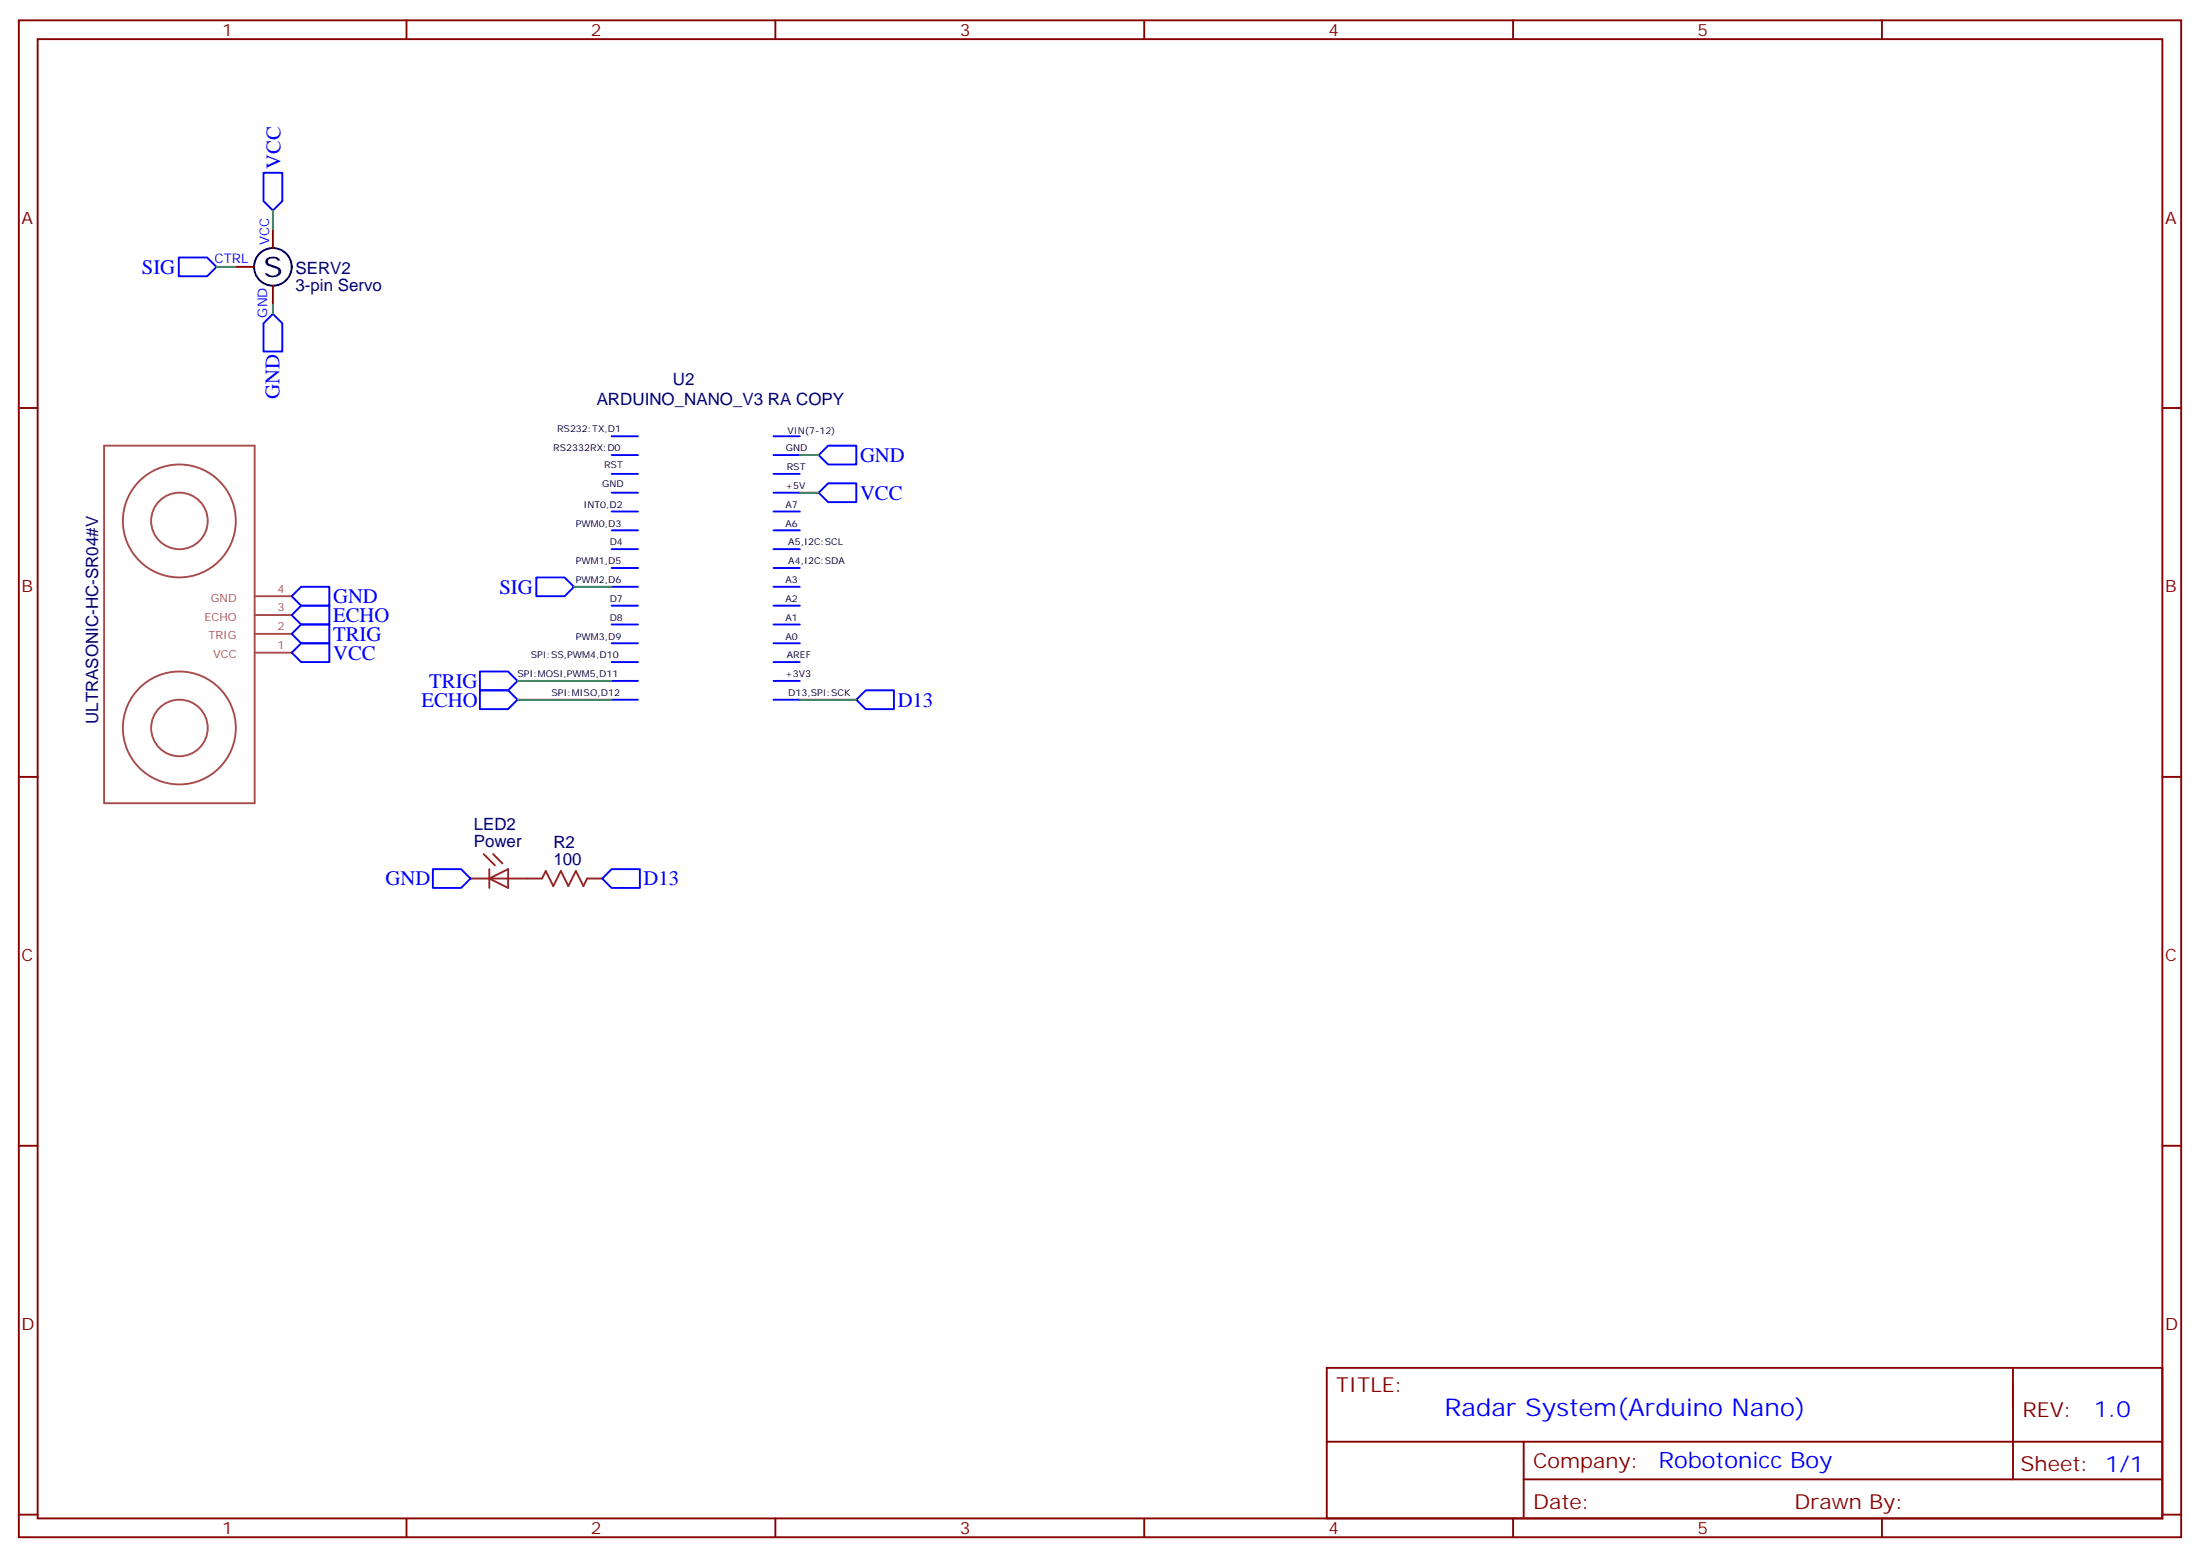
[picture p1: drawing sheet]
<svg xmlns="http://www.w3.org/2000/svg" width="412mm" height="292mm" viewBox="0 0 412 292" stroke-linecap="round" stroke-linejoin="round" font-family="sans-serif">
<g fill="none" stroke="#870000" stroke-width=".35">
<path d="M3.5 3.8h405.4v284.3h-405.4zM7.1 7.3h398.2v277.3h-398.2zM76.2 3.8v3.5M145.3 3.8v3.5M214.5 3.8v3.5M283.6 3.8v3.5M352.8 3.8v3.5M44.1 50h3.5M51.2 43v3.5M51.2 53.6v3.5M3.5 76.5h3.6M405.3 76.5h3.6"/>
<path d="M3.5 145.6h3.6M405.3 145.6h3.6M3.5 214.8h3.6M405.3 214.8h3.6M248.7 256.4h156.6v28.2h-156.6zM377.3 256.4v20.9M248.7 270.2h156.5M285.6 277.3h119.6M285.6 270.2v14.2M3.5 283.9h3.6M76.2 284.6v3.5M145.3 284.6v3.5"/>
<path d="M214.5 284.6v3.5M283.6 284.6v3.5M352.8 284.6v3.5M405.3 283.9h3.6"/>
</g>
<path d="M88.2 164.7h13.4l.7-1.4 1.4 2.8 1.4-2.8 1.4 2.8 1.4-2.8 1.5 2.8 .7-1.4h2.8M90.7 160.1l2.1 2.1M91.7 164.7l3.5-1.8v3.5zM91.7 162.9v3.5M92.4 160.1l1.8 1.8" fill="none" stroke="#8c2424" stroke-width=".35"/>
<path d="M19.5 83.5h28.2v67.1h-28.2zM33.6 87.1a10.6 10.6 0 0 0-9.4 15.4 10.6 10.6 0 0 0 18.1 1.2 10.6 10.6 0 0 0-7.2-16.5l-1.4-.1M33.6 92.3a5.3 5.3 0 0 0-4.7 7.7 5.3 5.3 0 0 0 9 .8 5.3 5.3 0 0 0-3.3-8.4l-.9-.1M47.7 118.8h7M47.7 115.3h7M47.7 111.8h7M33.6 125.9a10.6 10.6 0 0 0-9.4 15.4 10.6 10.6 0 0 0 18.1 1.3 10.6 10.6 0 0 0-7.2-16.6l-1.4-.1M33.6 131.2a5.3 5.3 0 0 0-4.7 7.6 5.3 5.3 0 0 0 9 .8 5.3 5.3 0 0 0-3.3-8.4h-.9M47.7 122.3h7" fill="none" stroke="#a64a4a" stroke-width=".35"/>
<circle cx="51.2" cy="50" r="3.5" fill="none" stroke="#000" stroke-width=".35"/>
<g fill="none" stroke="#00f" stroke-width=".35">
<path d="M49.4 32.4h3.5v5.3l-1.7 1.7-1.8-1.7zM33.5 48.3h5.3l1.8 1.7-1.8 1.8h-5.3zM51.2 58.8l1.7 1.8v5.3h-3.5v-5.3zM114.7 81.8h4.9M114.7 85.3h4.9M114.7 88.8h4.9M114.7 92.4h4.9M114.7 95.9h4.9M114.7 99.4h4.9M145 81.8h4.9M145 85.3h4.9M145 88.8h4.9"/>
<path d="M145 92.4h4.9M145 95.9h4.9M145 99.4h4.9M153.5 92.4l1.7-1.8h5.3v3.5h-5.3zM153.5 85.3l1.7-1.8h5.3v3.6h-5.3zM54.7 118.8l1.7-1.7h5.3v3.5h-5.3zM54.7 115.3l1.7-1.8h5.3v3.6h-5.3zM54.7 111.8l1.7-1.8h5.3v3.5h-5.3zM100.5 108.2h5.3l1.8 1.8-1.8 1.8h-5.3zM114.7 102.9h4.9M114.7 106.5h4.9M114.7 110h4.9"/>
<path d="M114.7 113.5h4.9M114.7 117.1h4.9M145 102.9h4.9M145 106.5h4.9M145 110h4.9M145 113.5h4.9M145 117.1h4.9M54.7 122.3l1.7-1.7h5.3v3.5h-5.3zM90 125.9h5.2l1.8 1.7-1.8 1.8h-5.2zM90 129.4h5.2l1.8 1.8-1.8 1.7h-5.2zM114.7 120.6h4.9M114.7 124.1h4.9"/>
<path d="M114.7 127.6h4.9M114.7 131.2h4.9M145 120.6h4.9M145 124.1h4.9M145 127.6h4.9M145 131.2h4.9M160.5 131.2l1.8-1.8h5.3v3.5h-5.3zM81.1 162.9h5.3l1.8 1.8-1.8 1.7h-5.3zM112.9 164.7l1.8-1.8h5.2v3.5h-5.2z"/>
</g>
<path d="M51.2 39.4v3.6M40.6 50h3.5M51.2 57.1v1.7M149.9 92.4h3.6M149.9 85.3h3.6M107.6 110h7.1M97 127.6h17.7M97 131.2h17.7M149.9 131.2h10.6" fill="none" stroke="#008700" stroke-width=".35"/>
<text font-size="5.3" x="49.4" y="52">S</text>
<text font-size="4.6" fill="#00f" x="270.8" y="265.4">Radar System(Arduino Nano)</text>
<g font-size="4.2" fill="#00f">
<text x="392.5" y="265.7">1.0</text>
<text x="310.9" y="275.2">Robotonicc Boy</text>
</g>
<g font-size="3.9" fill="#00f">
<text x="52.6" y="31.7" transform="rotate(-90 52.6 31.7)">VCC</text>
<text x="26.6" y="51.3">SIG</text>
<text x="52.4" y="74.8" transform="rotate(-90 52.4 74.8)">GND</text>
<text x="161.2" y="86.6">GND</text>
<text x="161.2" y="93.8">VCC</text>
<text x="62.4" y="113.1">GND</text>
<text x="93.6" y="111.3">SIG</text>
<text x="62.4" y="116.6">ECHO</text>
<text x="62.4" y="120.1">TRIG</text>
<text x="62.4" y="123.8">VCC</text>
<text x="80.5" y="128.9">TRIG</text>
<text x="79" y="132.4">ECHO</text>
<text x="168.3" y="132.4">D13</text>
<text x="72.3" y="165.9">GND</text>
<text x="120.6" y="165.9">D13</text>
</g>
<g font-size="3.9" fill="#800">
<text x="250.5" y="261">TITLE:</text>
<text x="379.1" y="265.7">REV:</text>
<text x="287.4" y="275.2">Company:</text>
<text x="378.7" y="275.8">Sheet: 1/1</text>
<text x="287.4" y="282.9">Date:</text>
<text x="336.4" y="282.9">Drawn By:</text>
</g>
<g font-size="3.2" fill="#800">
<text x="41.6" y="6.8">1</text>
<text x="110.8" y="6.8">2</text>
<text x="179.9" y="6.8">3</text>
<text x="249.1" y="6.8">4</text>
<text x="318.2" y="6.8">5</text>
<text x="4.1" y="41.9">A</text>
<text x="405.9" y="41.9">A</text>
<text x="4.1" y="111.1">B</text>
<text x="405.9" y="111.1">B</text>
<text x="4.1" y="180.2">C</text>
<text x="405.9" y="180.2">C</text>
<text x="4.1" y="249.3">D</text>
<text x="405.9" y="249.3">D</text>
<text x="41.6" y="287.6">1</text>
<text x="110.8" y="287.6">2</text>
<text x="179.9" y="287.6">3</text>
<text x="249.1" y="287.6">4</text>
<text x="318.2" y="287.6">5</text>
</g>
<g font-size="3.2" fill="#000080">
<text x="55.4" y="51.3">SERV2</text>
<text x="55.4" y="54.5">3-pin Servo</text>
<text x="111.9" y="75.8">ARDUINO_NANO_V3 RA COPY</text>
<text x="126.1" y="72.2">U2</text>
<text x="18.4" y="135.7" transform="rotate(-90 18.4 135.7)">ULTRASONIC-HC-SR04#V</text>
<text x="88.8" y="155.6">LED2</text>
<text x="88.8" y="158.8">Power</text>
<text x="103.7" y="159">R2</text>
<text x="103.7" y="162.2">100</text>
</g>
<g font-size="2.5" fill="#00f">
<text x="50.4" y="46" transform="rotate(-90 50.4 46)">VCC</text>
<text x="40.2" y="49.3">CTRL</text>
<text x="50.1" y="59.5" transform="rotate(-90 50.1 59.5)">GND</text>
</g>
<g font-size="2.1" fill="#a54b4b">
<text x="39.5" y="112.8">GND</text>
<text x="52" y="111.1">4</text>
<text x="38.3" y="116.3">ECHO</text>
<text x="39.1" y="119.9">TRIG</text>
<text x="52" y="118.1">2</text>
<text x="52" y="114.6">3</text>
<text x="40" y="123.4">VCC</text>
<text x="52" y="121.6">1</text>
</g>
<g font-size="1.8">
<text x="104.4" y="81.1">RS232:TX,D1</text>
<text x="147.6" y="81.4">VIN(7-12)</text>
<text x="103.7" y="84.6">RS2332RX:D0</text>
<text x="113.2" y="87.8">RST</text>
<text x="147.3" y="84.6">GND</text>
<text x="147.5" y="88.1">RST</text>
<text x="109.4" y="95.2">INT0,D2</text>
<text x="112.9" y="91.3">GND</text>
<text x="147.2" y="91.7">+5V</text>
<text x="147.3" y="95.2">A7</text>
<text x="107.9" y="98.7">PWM0,D3</text>
<text x="147.3" y="98.7">A6</text>
<text x="107.9" y="105.8">PWM1,D5</text>
<text x="114.3" y="102.2">D4</text>
<text x="147.8" y="105.8">A4,I2C:SDA</text>
<text x="147.8" y="102.2">A5,I2C:SCL</text>
<text x="107.9" y="109.3">PWM2,D6</text>
<text x="114.3" y="112.8">D7</text>
<text x="147.3" y="112.8">A2</text>
<text x="147.3" y="109.3">A3</text>
<text x="107.9" y="119.9">PWM3,D9</text>
<text x="114.3" y="116.3">D8</text>
<text x="147.3" y="119.9">A0</text>
<text x="147.3" y="116.3">A1</text>
<text x="99.5" y="123.4">SPI:SS,PWM4,D10</text>
<text x="147.5" y="123.4">AREF</text>
<text x="97" y="126.9">SPI:MOSI,PWM5,D11</text>
<text x="103.4" y="130.5">SPI:MISO,D12</text>
<text x="147.2" y="126.9">+3V3</text>
<text x="147.8" y="130.5">D13,SPI:SCK</text>
</g>
</svg>
